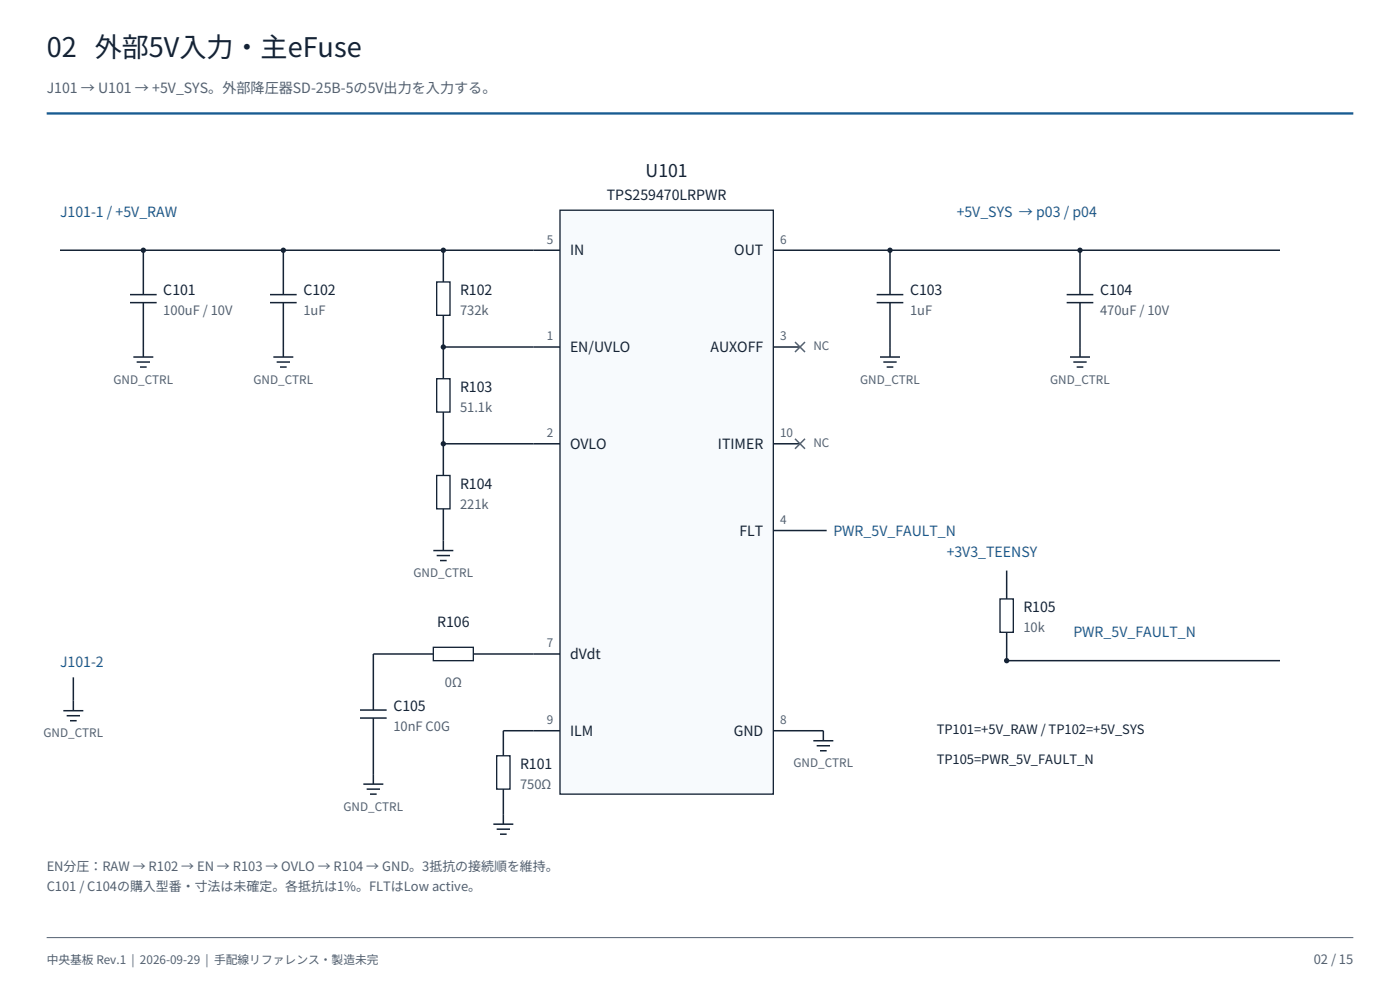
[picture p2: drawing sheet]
<svg xmlns="http://www.w3.org/2000/svg" width="420mm" height="297mm" viewBox="0 0 420 297" stroke-linecap="round" stroke-linejoin="round" font-family="sans-serif">
<path d="M14 34h392" fill="none" stroke="#185b91" stroke-width=".7" stroke-linecap="butt"/>
<path d="M168 63h64v175h-64z" fill-rule="evenodd" fill="#f7fafd" stroke="#152335" stroke-width=".4"/>
<path d="M18 75h150M232 75h8M160 104h8M232 104h8M160 133h8M232 133h8M232 159h8M160 196h8M160 219h8M232 219h8" fill="none" stroke="#152335" stroke-width=".45"/>
<circle cx="43" cy="75" r=".8" fill="#152335"/>
<path d="M43 75v13.3M39 88.3h8M39 90.7h8M43 90.7v16.3M40 107h6M41 108.5h4M42 110h2" fill="none" stroke="#152335" stroke-width=".45"/>
<circle cx="85" cy="75" r=".8" fill="#152335"/>
<path d="M85 75v13.3M81 88.3h8M81 90.7h8M85 90.7v16.3M82 107h6M83 108.5h4M84 110h2" fill="none" stroke="#152335" stroke-width=".45"/>
<circle cx="133" cy="75" r=".8" fill="#152335"/>
<path d="M133 75v9.5M133 94.5v9.5h27" fill="none" stroke="#152335" stroke-width=".45"/>
<path d="M131 84.5h4v10h-4z" fill="none" stroke="#152335" stroke-width=".4"/>
<circle cx="133" cy="104" r=".8" fill="#152335"/>
<path d="M133 104v9.5M133 123.5v9.5h27" fill="none" stroke="#152335" stroke-width=".45"/>
<path d="M131 113.5h4v10h-4z" fill="none" stroke="#152335" stroke-width=".4"/>
<circle cx="133" cy="133" r=".8" fill="#152335"/>
<path d="M240 75h144M133 133v9.5M133 152.5v12.5M130 165h6M131 166.5h4M132 168h2" fill="none" stroke="#152335" stroke-width=".45"/>
<path d="M131 142.5h4v10h-4z" fill="none" stroke="#152335" stroke-width=".4"/>
<circle cx="267" cy="75" r=".8" fill="#152335"/>
<path d="M267 75v13.3M263 88.3h8M263 90.7h8M267 90.7v16.3M264 107h6M265 108.5h4M266 110h2" fill="none" stroke="#152335" stroke-width=".45"/>
<circle cx="324" cy="75" r=".8" fill="#152335"/>
<g fill="none" stroke="#152335" stroke-width=".45">
<path d="M324 75v13.3M320 88.3h8M320 90.7h8M324 90.7v16.3M321 107h6M322 108.5h4M323 110h2M240 159h8M302 171v8.5M130 196h-18v16.8M142 196h18M302 189.5v8.5"/>
<path d="M108 212.8h8M108 215.2h8M112 215.2v19.8M160 219h-9v7.5M240 219h7v3M109 235h6M110 236.5h4M111 238h2M151 236.5v10.5M244 222h6M245 223.5h4M246 225h2"/>
<path d="M148 247h6M149 248.5h4M150 250h2"/>
</g>
<path d="M238.5 102.5l3 3M241.5 102.5l-3 3M238.5 131.5l3 3M241.5 131.5l-3 3" fill="none" stroke="#536171" stroke-width=".45"/>
<path d="M300 179.5h4v10h-4zM130 194h12v4h-12zM149 226.5h4v10h-4z" fill="none" stroke="#152335" stroke-width=".4"/>
<circle cx="302" cy="198" r=".8" fill="#152335"/>
<path d="M302 198h82M19 213h6M20 214.5h4M21 216h2M22 203v10" fill="none" stroke="#152335" stroke-width=".45"/>
<path d="M14 281h392" fill="none" stroke="#536171" stroke-width=".3"/>
<text font-size="8.1" fill="#152335" x="14" y="17">02 外部5V入力・主eFuse</text>
<text font-size="5.3" fill="#152335" x="193.7" y="53">U101</text>
<text font-size="4.2" fill="#536171" x="14" y="28">J101 → U101 → +5V_SYS。外部降圧器SD-25B-5の5V出力を入力する。</text>
<g font-size="4.2" fill="#185b91">
<text x="18" y="65">J101-1 / +5V_RAW</text>
<text x="287" y="65">+5V_SYS → p03 / p04</text>
<text x="250" y="160.5">PWR_5V_FAULT_N</text>
<text x="284" y="167">+3V3_TEENSY</text>
<text x="322" y="191">PWR_5V_FAULT_N</text>
<text x="18" y="200">J101-2</text>
</g>
<g font-size="4.2" fill="#152335">
<text x="182" y="60">TPS259470LRPWR</text>
<text x="171" y="76.5">IN</text>
<text x="220.3" y="76.5">OUT</text>
<text x="49" y="88.5">C101</text>
<text x="91" y="88.5">C102</text>
<text x="138" y="88.5">R102</text>
<text x="273" y="88.5">C103</text>
<text x="330" y="88.5">C104</text>
<text x="171" y="105.5">EN/UVLO</text>
<text x="213.1" y="105.5">AUXOFF</text>
<text x="138" y="117.5">R103</text>
<text x="171" y="134.5">OVLO</text>
<text x="215.4" y="134.5">ITIMER</text>
<text x="138" y="146.5">R104</text>
<text x="221.8" y="160.5">FLT</text>
<text x="307" y="183.5">R105</text>
<text x="131.1" y="188">R106</text>
<text x="171" y="197.5">dVdt</text>
<text x="118" y="213">C105</text>
<text x="171" y="220.5">ILM</text>
<text x="220.1" y="220.5">GND</text>
<text x="156" y="230.5">R101</text>
</g>
<g font-size="3.9" fill="#536171">
<text x="49" y="94.5">100uF / 10V</text>
<text x="91" y="94.5">1uF</text>
<text x="138" y="94.5">732k</text>
<text x="273" y="94.5">1uF</text>
<text x="330" y="94.5">470uF / 10V</text>
<text x="138" y="123.5">51.1k</text>
<text x="138" y="152.5">221k</text>
<text x="307" y="189.5">10k</text>
<text x="133.5" y="206">0Ω</text>
<text x="118" y="219">10nF C0G</text>
<text x="156" y="236.5">750Ω</text>
<text x="14" y="261">EN分圧：RAW → R102 → EN → R103 → OVLO → R104 → GND。3抵抗の接続順を維持。</text>
<text x="14" y="267">C101 / C104の購入型番・寸法は未確定。各抵抗は1%。FLTはLow active。</text>
<text x="394.1" y="289">02 / 15</text>
</g>
<g font-size="3.9" fill="#152335">
<text x="281" y="220">TP101=+5V_RAW / TP102=+5V_SYS</text>
<text x="281" y="229">TP105=PWR_5V_FAULT_N</text>
</g>
<g font-size="3.5" fill="#536171">
<text x="164" y="73">5</text>
<text x="234" y="73">6</text>
<text x="164" y="102">1</text>
<text x="234" y="102">3</text>
<text x="244" y="105">NC</text>
<text x="34.1" y="115">GND_CTRL</text>
<text x="76.1" y="115">GND_CTRL</text>
<text x="258.1" y="115">GND_CTRL</text>
<text x="315.1" y="115">GND_CTRL</text>
<text x="164" y="131">2</text>
<text x="234" y="131">10</text>
<text x="244" y="134">NC</text>
<text x="234" y="157">4</text>
<text x="124.1" y="173">GND_CTRL</text>
<text x="164" y="194">7</text>
<text x="13.1" y="221">GND_CTRL</text>
<text x="164" y="217">9</text>
<text x="234" y="217">8</text>
<text x="238.1" y="230">GND_CTRL</text>
<text x="103.1" y="243">GND_CTRL</text>
<text x="14" y="289">中央基板 Rev.1 | 2026-09-29 | 手配線リファレンス・製造未完</text>
</g>
</svg>
